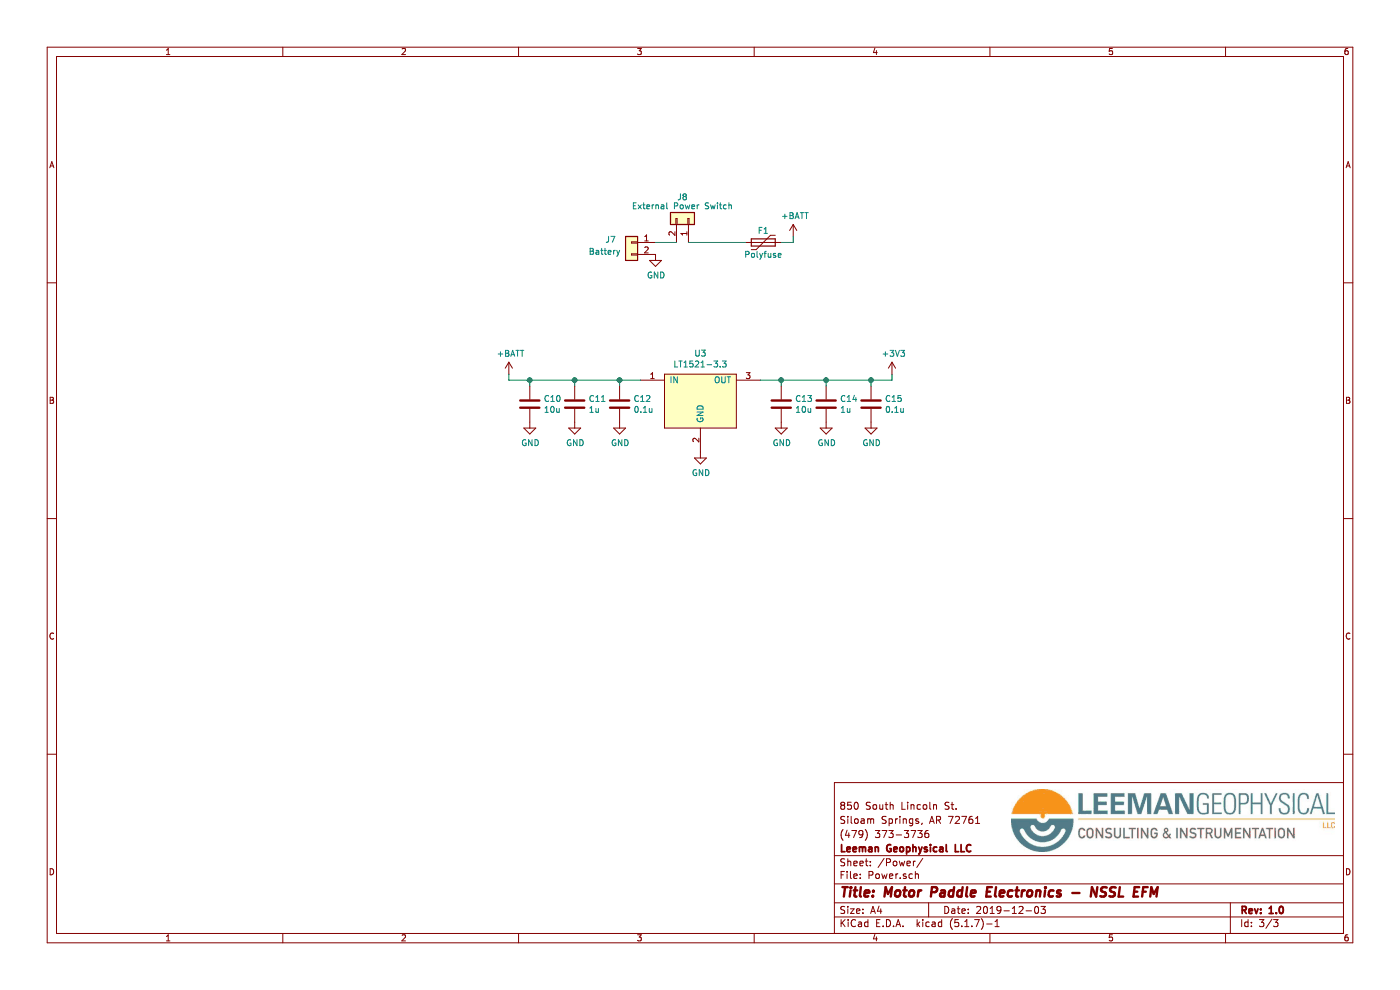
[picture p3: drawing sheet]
EESchema Schematic File Version 4
LIBS:motor_control-cache
EELAYER 30 0
EELAYER END
$Descr A4 11693 8268
encoding utf-8
Sheet 3 3
Title "Motor Paddle Electronics - NSSL EFM"
Date "2019-12-03"
Rev "1.0"
Comp "Leeman Geophysical LLC"
Comment1 "(479) 373-3736"
Comment2 "Siloam Springs, AR 72761"
Comment3 "850 South Lincoln St."
Comment4 ""
$EndDescr
$Comp
L Device:C C10
U 1 1
P 4425 3375
F 0 "C10" H 4540 3421 50  0000 L CNN
F 1 "10u" H 4540 3330 50  0000 L CNN
F 2 "Capacitors_SMD:C_0603_HandSoldering" H 4463 3225 50  0001 C CNN
F 3 "~" H 4425 3375 50  0001 C CNN
F 4 "1-0000005" H 4425 3375 50  0001 C CNN "Internal Part Number"
F 5 "1" H 4425 3375 50  0001 C CNN "Populated"
	1    4425 3375
	1    0    0    -1  
$EndComp
$Comp
L Device:C C11
U 1 1
P 4800 3375
F 0 "C11" H 4915 3421 50  0000 L CNN
F 1 "1u" H 4915 3330 50  0000 L CNN
F 2 "Capacitors_SMD:C_0603_HandSoldering" H 4838 3225 50  0001 C CNN
F 3 "~" H 4800 3375 50  0001 C CNN
F 4 "1-0000018" H 4800 3375 50  0001 C CNN "Internal Part Number"
F 5 "1" H 4800 3375 50  0001 C CNN "Populated"
	1    4800 3375
	1    0    0    -1  
$EndComp
$Comp
L Device:C C12
U 1 1
P 5175 3375
F 0 "C12" H 5290 3421 50  0000 L CNN
F 1 "0.1u" H 5290 3330 50  0000 L CNN
F 2 "Capacitors_SMD:C_0603_HandSoldering" H 5213 3225 50  0001 C CNN
F 3 "~" H 5175 3375 50  0001 C CNN
F 4 "1-0000007" H 5175 3375 50  0001 C CNN "Internal Part Number"
F 5 "1" H 5175 3375 50  0001 C CNN "Populated"
	1    5175 3375
	1    0    0    -1  
$EndComp
$Comp
L lib_sch:LT1521-3.3 U3
U 1 1
P 5850 3225
F 0 "U3" H 5850 3500 50  0000 C CNN
F 1 "LT1521-3.3" H 5850 3409 50  0000 C CNN
F 2 "TO_SOT_Packages_SMD:SOT-223-3_TabPin2" H 4550 3325 50  0001 C CNN
F 3 "" H 4550 3325 50  0001 C CNN
F 4 "1-0000196" H 5850 3225 50  0001 C CNN "Internal Part Number"
F 5 "1" H 5850 3225 50  0001 C CNN "Populated"
	1    5850 3225
	1    0    0    -1  
$EndComp
Wire Wire Line
	4425 3225 4425 3175
Wire Wire Line
	4425 3175 4800 3175
Wire Wire Line
	5175 3225 5175 3175
Connection ~ 5175 3175
Wire Wire Line
	5175 3175 5350 3175
Wire Wire Line
	4800 3225 4800 3175
Connection ~ 4800 3175
Wire Wire Line
	4800 3175 5175 3175
$Comp
L power:GND #PWR031
U 1 1
P 4425 3525
F 0 "#PWR031" H 4425 3275 50  0001 C CNN
F 1 "GND" H 4430 3352 50  0000 C CNN
F 2 "" H 4425 3525 50  0001 C CNN
F 3 "" H 4425 3525 50  0001 C CNN
	1    4425 3525
	1    0    0    -1  
$EndComp
$Comp
L power:GND #PWR032
U 1 1
P 4800 3525
F 0 "#PWR032" H 4800 3275 50  0001 C CNN
F 1 "GND" H 4805 3352 50  0000 C CNN
F 2 "" H 4800 3525 50  0001 C CNN
F 3 "" H 4800 3525 50  0001 C CNN
	1    4800 3525
	1    0    0    -1  
$EndComp
$Comp
L power:GND #PWR033
U 1 1
P 5175 3525
F 0 "#PWR033" H 5175 3275 50  0001 C CNN
F 1 "GND" H 5180 3352 50  0000 C CNN
F 2 "" H 5175 3525 50  0001 C CNN
F 3 "" H 5175 3525 50  0001 C CNN
	1    5175 3525
	1    0    0    -1  
$EndComp
$Comp
L power:GND #PWR035
U 1 1
P 5850 3775
F 0 "#PWR035" H 5850 3525 50  0001 C CNN
F 1 "GND" H 5855 3602 50  0000 C CNN
F 2 "" H 5850 3775 50  0001 C CNN
F 3 "" H 5850 3775 50  0001 C CNN
	1    5850 3775
	1    0    0    -1  
$EndComp
$Comp
L Device:C C13
U 1 1
P 6525 3375
F 0 "C13" H 6640 3421 50  0000 L CNN
F 1 "10u" H 6640 3330 50  0000 L CNN
F 2 "Capacitors_SMD:C_0603_HandSoldering" H 6563 3225 50  0001 C CNN
F 3 "~" H 6525 3375 50  0001 C CNN
F 4 "1-0000005" H 6525 3375 50  0001 C CNN "Internal Part Number"
F 5 "1" H 6525 3375 50  0001 C CNN "Populated"
	1    6525 3375
	1    0    0    -1  
$EndComp
$Comp
L Device:C C14
U 1 1
P 6900 3375
F 0 "C14" H 7015 3421 50  0000 L CNN
F 1 "1u" H 7015 3330 50  0000 L CNN
F 2 "Capacitors_SMD:C_0603_HandSoldering" H 6938 3225 50  0001 C CNN
F 3 "~" H 6900 3375 50  0001 C CNN
F 4 "1-0000018" H 6900 3375 50  0001 C CNN "Internal Part Number"
F 5 "1" H 6900 3375 50  0001 C CNN "Populated"
	1    6900 3375
	1    0    0    -1  
$EndComp
$Comp
L Device:C C15
U 1 1
P 7275 3375
F 0 "C15" H 7390 3421 50  0000 L CNN
F 1 "0.1u" H 7390 3330 50  0000 L CNN
F 2 "Capacitors_SMD:C_0603_HandSoldering" H 7313 3225 50  0001 C CNN
F 3 "~" H 7275 3375 50  0001 C CNN
F 4 "1-0000007" H 7275 3375 50  0001 C CNN "Internal Part Number"
F 5 "1" H 7275 3375 50  0001 C CNN "Populated"
	1    7275 3375
	1    0    0    -1  
$EndComp
Wire Wire Line
	6525 3225 6525 3175
Wire Wire Line
	6525 3175 6900 3175
Wire Wire Line
	7275 3225 7275 3175
Connection ~ 7275 3175
Wire Wire Line
	7275 3175 7450 3175
Wire Wire Line
	6900 3225 6900 3175
Connection ~ 6900 3175
Wire Wire Line
	6900 3175 7275 3175
$Comp
L power:GND #PWR036
U 1 1
P 6525 3525
F 0 "#PWR036" H 6525 3275 50  0001 C CNN
F 1 "GND" H 6530 3352 50  0000 C CNN
F 2 "" H 6525 3525 50  0001 C CNN
F 3 "" H 6525 3525 50  0001 C CNN
	1    6525 3525
	1    0    0    -1  
$EndComp
$Comp
L power:GND #PWR038
U 1 1
P 6900 3525
F 0 "#PWR038" H 6900 3275 50  0001 C CNN
F 1 "GND" H 6905 3352 50  0000 C CNN
F 2 "" H 6900 3525 50  0001 C CNN
F 3 "" H 6900 3525 50  0001 C CNN
	1    6900 3525
	1    0    0    -1  
$EndComp
$Comp
L power:GND #PWR039
U 1 1
P 7275 3525
F 0 "#PWR039" H 7275 3275 50  0001 C CNN
F 1 "GND" H 7280 3352 50  0000 C CNN
F 2 "" H 7275 3525 50  0001 C CNN
F 3 "" H 7275 3525 50  0001 C CNN
	1    7275 3525
	1    0    0    -1  
$EndComp
Wire Wire Line
	6350 3175 6525 3175
Connection ~ 6525 3175
$Comp
L power:+BATT #PWR030
U 1 1
P 4250 3125
F 0 "#PWR030" H 4250 2975 50  0001 C CNN
F 1 "+BATT" H 4265 3298 50  0000 C CNN
F 2 "" H 4250 3125 50  0001 C CNN
F 3 "" H 4250 3125 50  0001 C CNN
	1    4250 3125
	1    0    0    -1  
$EndComp
Wire Wire Line
	4250 3125 4250 3175
Wire Wire Line
	4250 3175 4425 3175
Connection ~ 4425 3175
$Comp
L power:+3V3 #PWR040
U 1 1
P 7450 3125
F 0 "#PWR040" H 7450 2975 50  0001 C CNN
F 1 "+3V3" H 7465 3298 50  0000 C CNN
F 2 "" H 7450 3125 50  0001 C CNN
F 3 "" H 7450 3125 50  0001 C CNN
	1    7450 3125
	1    0    0    -1  
$EndComp
Wire Wire Line
	7450 3125 7450 3175
$Comp
L Connector_Generic:Conn_01x02 J7
U 1 1
P 5275 2025
F 0 "J7" H 5450 2050 50  0000 C CNN
F 1 "Battery" H 5500 1950 50  0000 C CNN
F 2 "Pin_Headers:Pin_Header_Straight_1x02_Pitch2.54mm" H 5275 2025 50  0001 C CNN
F 3 "~" H 5275 2025 50  0001 C CNN
F 4 "0-0000000" H 5275 2025 50  0001 C CNN "Internal Part Number"
F 5 "0" H 5275 2025 50  0001 C CNN "Populated"
	1    5275 2025
	-1   0    0    -1  
$EndComp
$Comp
L power:GND #PWR034
U 1 1
P 5475 2125
F 0 "#PWR034" H 5475 1875 50  0001 C CNN
F 1 "GND" H 5480 1952 50  0000 C CNN
F 2 "" H 5475 2125 50  0001 C CNN
F 3 "" H 5475 2125 50  0001 C CNN
	1    5475 2125
	1    0    0    -1  
$EndComp
$Comp
L Device:Polyfuse F1
U 1 1
P 6375 2025
F 0 "F1" V 6275 2025 50  0000 C CNN
F 1 "Polyfuse" V 6475 2025 50  0000 C CNN
F 2 "lib_fp:RGEF250" H 6425 1825 50  0001 L CNN
F 3 "~" H 6375 2025 50  0001 C CNN
F 4 "1-0000269" H 6375 2025 50  0001 C CNN "Internal Part Number"
F 5 "1" H 6375 2025 50  0001 C CNN "Populated"
	1    6375 2025
	0    1    1    0   
$EndComp
$Comp
L power:+BATT #PWR037
U 1 1
P 6625 1975
F 0 "#PWR037" H 6625 1825 50  0001 C CNN
F 1 "+BATT" H 6640 2148 50  0000 C CNN
F 2 "" H 6625 1975 50  0001 C CNN
F 3 "" H 6625 1975 50  0001 C CNN
	1    6625 1975
	1    0    0    -1  
$EndComp
Wire Wire Line
	6525 2025 6625 2025
Wire Wire Line
	6625 2025 6625 1975
Wire Wire Line
	5750 2025 6225 2025
Wire Wire Line
	5650 2025 5475 2025
$Comp
L Connector_Generic:Conn_01x02 J8
U 1 1
P 5750 1825
F 0 "J8" V 5925 1775 50  0000 C CNN
F 1 "External Power Switch" V 5850 1775 50  0000 C CNN
F 2 "Pin_Headers:Pin_Header_Straight_1x02_Pitch2.54mm" H 5750 1825 50  0001 C CNN
F 3 "~" H 5750 1825 50  0001 C CNN
F 4 "0-0000000" H 5750 1825 50  0001 C CNN "Internal Part Number"
F 5 "0" H 5750 1825 50  0001 C CNN "Populated"
	1    5750 1825
	0    1    -1   0   
$EndComp
$EndSCHEMATC
